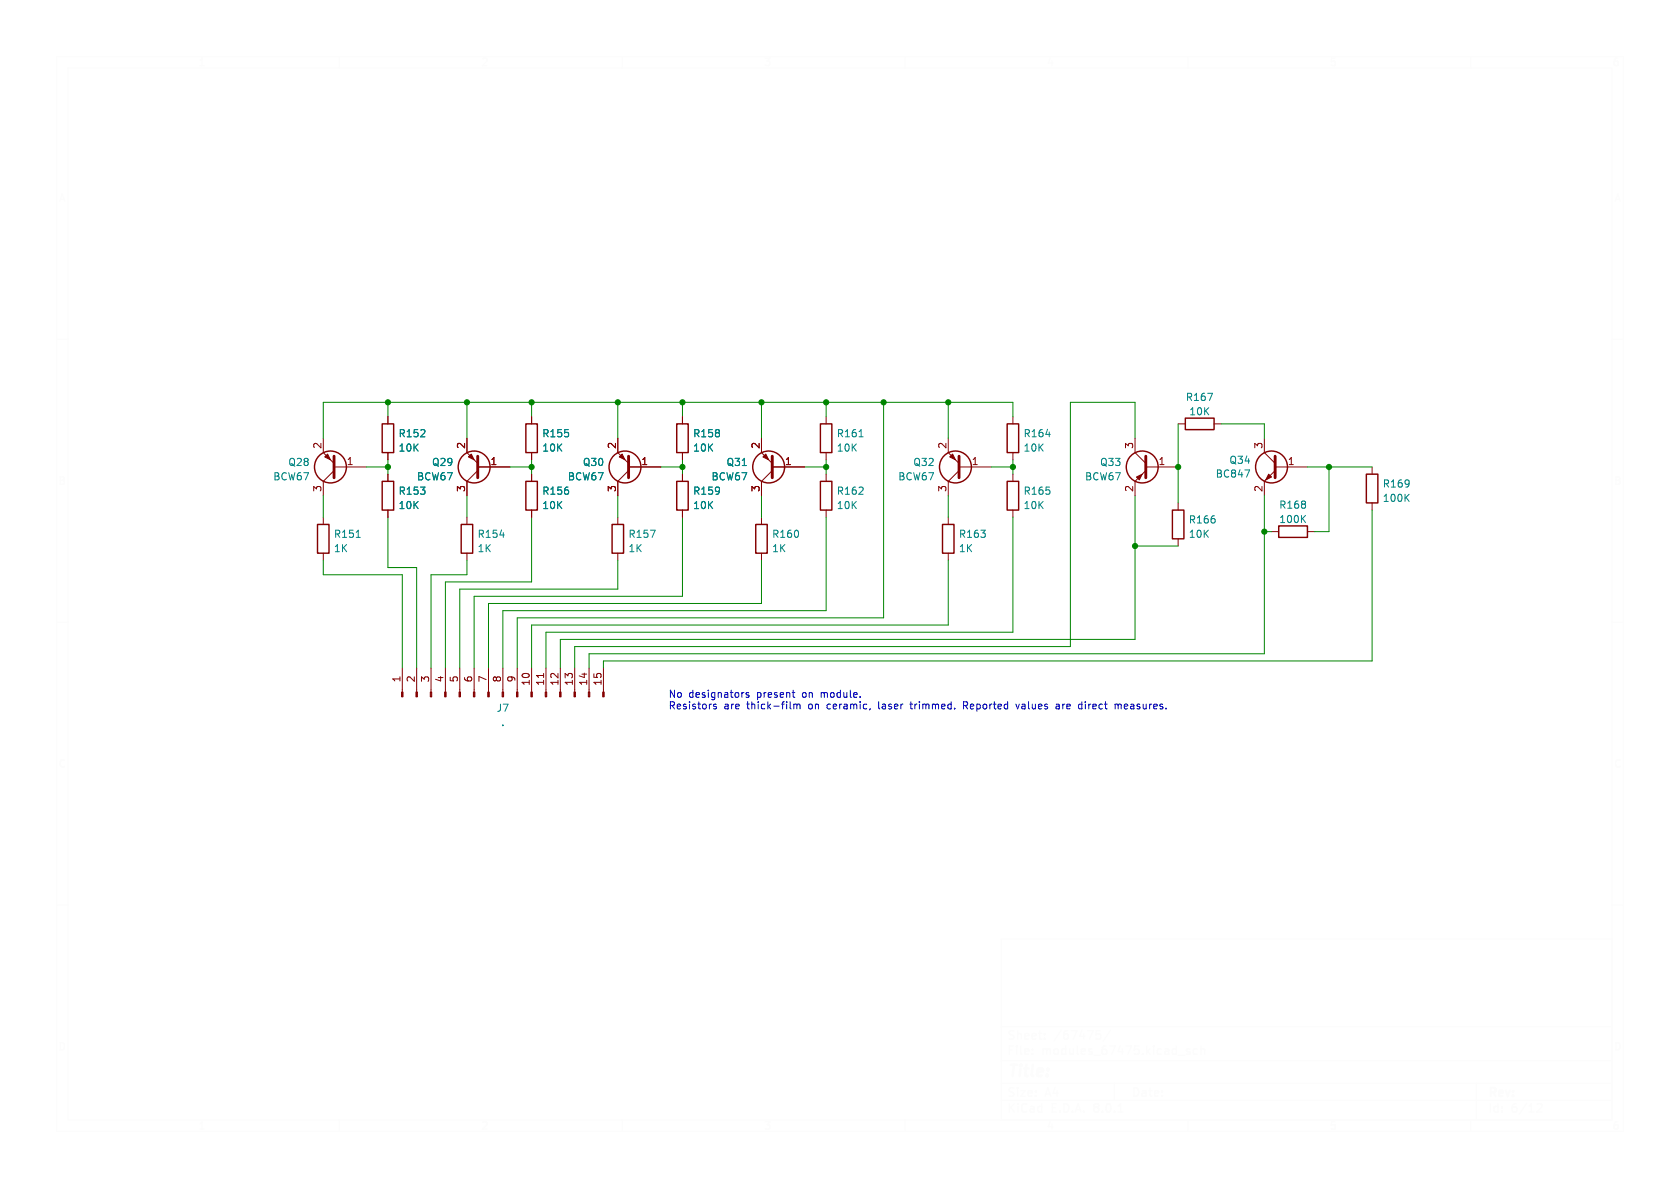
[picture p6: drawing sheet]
(kicad_sch
 (version 20231120)
 (generator "eeschema")
 (generator_version "8.0")
 (paper "A4")
 (lib_symbols
  (symbol "Connector:Conn_01x15_Male"
   (pin_names
    (offset 1.016) hide) (exclude_from_sim no) (in_bom yes) (on_board yes)
   (property "Reference" "J" (at 0 20.32 0) (effects (font (size 1.27 1.27))))
   (property "Value" "Conn_01x15_Male" (at 0 -20.32 0) (effects (font (size 1.27 1.27))))
   (property "Footprint" "" (at 0 0 0) (effects (font (size 1.27 1.27)) (hide yes)))
   (property "Datasheet" "~" (at 0 0 0) (effects (font (size 1.27 1.27)) (hide yes)))
   (property "Description" "Generic connector, single row, 01x15, script generated (kicad-library-utils/schlib/autogen/connector/)" (at 0 0 0) (effects (font (size 1.27 1.27)) (hide yes)))
   (symbol "Conn_01x15_Male_1_1"
    (polyline (pts (xy 1.27 -17.78) (xy 0.8636 -17.78)) (stroke (width 0.1524) (type default)) (fill (type none)))
    (polyline (pts (xy 1.27 -15.24) (xy 0.8636 -15.24)) (stroke (width 0.1524) (type default)) (fill (type none)))
    (polyline (pts (xy 1.27 -12.7) (xy 0.8636 -12.7)) (stroke (width 0.1524) (type default)) (fill (type none)))
    (polyline (pts (xy 1.27 -10.16) (xy 0.8636 -10.16)) (stroke (width 0.1524) (type default)) (fill (type none)))
    (polyline (pts (xy 1.27 -7.62) (xy 0.8636 -7.62)) (stroke (width 0.1524) (type default)) (fill (type none)))
    (polyline (pts (xy 1.27 -5.08) (xy 0.8636 -5.08)) (stroke (width 0.1524) (type default)) (fill (type none)))
    (polyline (pts (xy 1.27 -2.54) (xy 0.8636 -2.54)) (stroke (width 0.1524) (type default)) (fill (type none)))
    (polyline (pts (xy 1.27 0) (xy 0.8636 0)) (stroke (width 0.1524) (type default)) (fill (type none)))
    (polyline (pts (xy 1.27 2.54) (xy 0.8636 2.54)) (stroke (width 0.1524) (type default)) (fill (type none)))
    (polyline (pts (xy 1.27 5.08) (xy 0.8636 5.08)) (stroke (width 0.1524) (type default)) (fill (type none)))
    (polyline (pts (xy 1.27 7.62) (xy 0.8636 7.62)) (stroke (width 0.1524) (type default)) (fill (type none)))
    (polyline (pts (xy 1.27 10.16) (xy 0.8636 10.16)) (stroke (width 0.1524) (type default)) (fill (type none)))
    (polyline (pts (xy 1.27 12.7) (xy 0.8636 12.7)) (stroke (width 0.1524) (type default)) (fill (type none)))
    (polyline (pts (xy 1.27 15.24) (xy 0.8636 15.24)) (stroke (width 0.1524) (type default)) (fill (type none)))
    (polyline (pts (xy 1.27 17.78) (xy 0.8636 17.78)) (stroke (width 0.1524) (type default)) (fill (type none)))
    (rectangle (start 0.8636 -17.653) (end 0 -17.907) (stroke (width 0.1524) (type default)) (fill (type outline)))
    (rectangle (start 0.8636 -15.113) (end 0 -15.367) (stroke (width 0.1524) (type default)) (fill (type outline)))
    (rectangle (start 0.8636 -12.573) (end 0 -12.827) (stroke (width 0.1524) (type default)) (fill (type outline)))
    (rectangle (start 0.8636 -10.033) (end 0 -10.287) (stroke (width 0.1524) (type default)) (fill (type outline)))
    (rectangle (start 0.8636 -7.493) (end 0 -7.747) (stroke (width 0.1524) (type default)) (fill (type outline)))
    (rectangle (start 0.8636 -4.953) (end 0 -5.207) (stroke (width 0.1524) (type default)) (fill (type outline)))
    (rectangle (start 0.8636 -2.413) (end 0 -2.667) (stroke (width 0.1524) (type default)) (fill (type outline)))
    (rectangle (start 0.8636 0.127) (end 0 -0.127) (stroke (width 0.1524) (type default)) (fill (type outline)))
    (rectangle (start 0.8636 2.667) (end 0 2.413) (stroke (width 0.1524) (type default)) (fill (type outline)))
    (rectangle (start 0.8636 5.207) (end 0 4.953) (stroke (width 0.1524) (type default)) (fill (type outline)))
    (rectangle (start 0.8636 7.747) (end 0 7.493) (stroke (width 0.1524) (type default)) (fill (type outline)))
    (rectangle (start 0.8636 10.287) (end 0 10.033) (stroke (width 0.1524) (type default)) (fill (type outline)))
    (rectangle (start 0.8636 12.827) (end 0 12.573) (stroke (width 0.1524) (type default)) (fill (type outline)))
    (rectangle (start 0.8636 15.367) (end 0 15.113) (stroke (width 0.1524) (type default)) (fill (type outline)))
    (rectangle (start 0.8636 17.907) (end 0 17.653) (stroke (width 0.1524) (type default)) (fill (type outline)))
    (pin passive line (at 5.08 17.78 180) (length 3.81) (name "Pin_1" (effects (font (size 1.27 1.27)))) (number "1" (effects (font (size 1.27 1.27)))))
    (pin passive line (at 5.08 -5.08 180) (length 3.81) (name "Pin_10" (effects (font (size 1.27 1.27)))) (number "10" (effects (font (size 1.27 1.27)))))
    (pin passive line (at 5.08 -7.62 180) (length 3.81) (name "Pin_11" (effects (font (size 1.27 1.27)))) (number "11" (effects (font (size 1.27 1.27)))))
    (pin passive line (at 5.08 -10.16 180) (length 3.81) (name "Pin_12" (effects (font (size 1.27 1.27)))) (number "12" (effects (font (size 1.27 1.27)))))
    (pin passive line (at 5.08 -12.7 180) (length 3.81) (name "Pin_13" (effects (font (size 1.27 1.27)))) (number "13" (effects (font (size 1.27 1.27)))))
    (pin passive line (at 5.08 -15.24 180) (length 3.81) (name "Pin_14" (effects (font (size 1.27 1.27)))) (number "14" (effects (font (size 1.27 1.27)))))
    (pin passive line (at 5.08 -17.78 180) (length 3.81) (name "Pin_15" (effects (font (size 1.27 1.27)))) (number "15" (effects (font (size 1.27 1.27)))))
    (pin passive line (at 5.08 15.24 180) (length 3.81) (name "Pin_2" (effects (font (size 1.27 1.27)))) (number "2" (effects (font (size 1.27 1.27)))))
    (pin passive line (at 5.08 12.7 180) (length 3.81) (name "Pin_3" (effects (font (size 1.27 1.27)))) (number "3" (effects (font (size 1.27 1.27)))))
    (pin passive line (at 5.08 10.16 180) (length 3.81) (name "Pin_4" (effects (font (size 1.27 1.27)))) (number "4" (effects (font (size 1.27 1.27)))))
    (pin passive line (at 5.08 7.62 180) (length 3.81) (name "Pin_5" (effects (font (size 1.27 1.27)))) (number "5" (effects (font (size 1.27 1.27)))))
    (pin passive line (at 5.08 5.08 180) (length 3.81) (name "Pin_6" (effects (font (size 1.27 1.27)))) (number "6" (effects (font (size 1.27 1.27)))))
    (pin passive line (at 5.08 2.54 180) (length 3.81) (name "Pin_7" (effects (font (size 1.27 1.27)))) (number "7" (effects (font (size 1.27 1.27)))))
    (pin passive line (at 5.08 0 180) (length 3.81) (name "Pin_8" (effects (font (size 1.27 1.27)))) (number "8" (effects (font (size 1.27 1.27)))))
    (pin passive line (at 5.08 -2.54 180) (length 3.81) (name "Pin_9" (effects (font (size 1.27 1.27)))) (number "9" (effects (font (size 1.27 1.27)))))))
  (symbol "Device:R"
   (pin_numbers hide)
   (pin_names
    (offset 0)) (exclude_from_sim no) (in_bom yes) (on_board yes)
   (property "Reference" "R" (at 2.032 0 90) (effects (font (size 1.27 1.27))))
   (property "Value" "R" (at 0 0 90) (effects (font (size 1.27 1.27))))
   (property "Footprint" "" (at -1.778 0 90) (effects (font (size 1.27 1.27)) (hide yes)))
   (property "Datasheet" "~" (at 0 0 0) (effects (font (size 1.27 1.27)) (hide yes)))
   (property "Description" "Resistor" (at 0 0 0) (effects (font (size 1.27 1.27)) (hide yes)))
   (symbol "R_0_1"
    (rectangle (start -1.016 -2.54) (end 1.016 2.54) (stroke (width 0.254) (type default)) (fill (type none))))
   (symbol "R_1_1"
    (pin passive line (at 0 3.81 270) (length 1.27) (name "~" (effects (font (size 1.27 1.27)))) (number "1" (effects (font (size 1.27 1.27)))))
    (pin passive line (at 0 -3.81 90) (length 1.27) (name "~" (effects (font (size 1.27 1.27)))) (number "2" (effects (font (size 1.27 1.27)))))))
  (symbol "Transistor_BJT:BC847"
   (pin_names
    (offset 0) hide) (exclude_from_sim no) (in_bom yes) (on_board yes)
   (property "Reference" "Q" (at 5.08 1.905 0) (effects (font (size 1.27 1.27)) (justify left)))
   (property "Value" "BC847" (at 5.08 0 0) (effects (font (size 1.27 1.27)) (justify left)))
   (property "Footprint" "Package_TO_SOT_SMD:SOT-23" (at 5.08 -1.905 0) (effects (font (size 1.27 1.27)
    (italic yes)) (justify left) (hide yes)))
   (property "Datasheet" "http://www.infineon.com/dgdl/Infineon-BC847SERIES_BC848SERIES_BC849SERIES_BC850SERIES-DS-v01_01-en.pdf?fileId=db3a304314dca389011541d4630a1657" (at 0 0 0) (effects (font (size 1.27 1.27)) (justify left) (hide yes)))
   (property "Description" "0.1A Ic, 45V Vce, NPN Transistor, SOT-23" (at 0 0 0) (effects (font (size 1.27 1.27)) (hide yes)))
   (symbol "BC847_0_1"
    (polyline (pts (xy 0.635 0.635) (xy 2.54 2.54)) (stroke (width 0) (type default)) (fill (type none)))
    (polyline (pts (xy 0.635 -0.635) (xy 2.54 -2.54) (xy 2.54 -2.54)) (stroke (width 0) (type default)) (fill (type none)))
    (polyline (pts (xy 0.635 1.905) (xy 0.635 -1.905) (xy 0.635 -1.905)) (stroke (width 0.508) (type default)) (fill (type none)))
    (polyline (pts (xy 1.27 -1.778) (xy 1.778 -1.27) (xy 2.286 -2.286) (xy 1.27 -1.778) (xy 1.27 -1.778)) (stroke (width 0) (type default)) (fill (type outline)))
    (circle (center 1.27 0) (radius 2.8194) (stroke (width 0.254) (type default)) (fill (type none))))
   (symbol "BC847_1_1"
    (pin input line (at -5.08 0 0) (length 5.715) (name "B" (effects (font (size 1.27 1.27)))) (number "1" (effects (font (size 1.27 1.27)))))
    (pin passive line (at 2.54 -5.08 90) (length 2.54) (name "E" (effects (font (size 1.27 1.27)))) (number "2" (effects (font (size 1.27 1.27)))))
    (pin passive line (at 2.54 5.08 270) (length 2.54) (name "C" (effects (font (size 1.27 1.27)))) (number "3" (effects (font (size 1.27 1.27)))))))
  (symbol "Transistor_BJT:BC857"
   (pin_names
    (offset 0) hide) (exclude_from_sim no) (in_bom yes) (on_board yes)
   (property "Reference" "Q" (at 5.08 1.905 0) (effects (font (size 1.27 1.27)) (justify left)))
   (property "Value" "BC857" (at 5.08 0 0) (effects (font (size 1.27 1.27)) (justify left)))
   (property "Footprint" "Package_TO_SOT_SMD:SOT-23" (at 5.08 -1.905 0) (effects (font (size 1.27 1.27)
    (italic yes)) (justify left) (hide yes)))
   (property "Datasheet" "https://www.onsemi.com/pub/Collateral/BC860-D.pdf" (at 0 0 0) (effects (font (size 1.27 1.27)) (justify left) (hide yes)))
   (property "Description" "0.1A Ic, 45V Vce, PNP Transistor, SOT-23" (at 0 0 0) (effects (font (size 1.27 1.27)) (hide yes)))
   (symbol "BC857_0_1"
    (polyline (pts (xy 0.635 0.635) (xy 2.54 2.54)) (stroke (width 0) (type default)) (fill (type none)))
    (polyline (pts (xy 0.635 -0.635) (xy 2.54 -2.54) (xy 2.54 -2.54)) (stroke (width 0) (type default)) (fill (type none)))
    (polyline (pts (xy 0.635 1.905) (xy 0.635 -1.905) (xy 0.635 -1.905)) (stroke (width 0.508) (type default)) (fill (type none)))
    (polyline (pts (xy 2.286 -1.778) (xy 1.778 -2.286) (xy 1.27 -1.27) (xy 2.286 -1.778) (xy 2.286 -1.778)) (stroke (width 0) (type default)) (fill (type outline)))
    (circle (center 1.27 0) (radius 2.8194) (stroke (width 0.254) (type default)) (fill (type none))))
   (symbol "BC857_1_1"
    (pin input line (at -5.08 0 0) (length 5.715) (name "B" (effects (font (size 1.27 1.27)))) (number "1" (effects (font (size 1.27 1.27)))))
    (pin passive line (at 2.54 -5.08 90) (length 2.54) (name "E" (effects (font (size 1.27 1.27)))) (number "2" (effects (font (size 1.27 1.27)))))
    (pin passive line (at 2.54 5.08 270) (length 2.54) (name "C" (effects (font (size 1.27 1.27)))) (number "3" (effects (font (size 1.27 1.27))))))))
 (junction
  (at 167.64 71.12)
  (diameter 0)
  (color 0 0 0 0))
 (junction
  (at 93.98 71.12)
  (diameter 0)
  (color 0 0 0 0))
 (junction
  (at 200.66 96.52)
  (diameter 0)
  (color 0 0 0 0))
 (junction
  (at 146.05 82.55)
  (diameter 0)
  (color 0 0 0 0))
 (junction
  (at 146.05 71.12)
  (diameter 0)
  (color 0 0 0 0))
 (junction
  (at 68.58 82.55)
  (diameter 0)
  (color 0 0 0 0))
 (junction
  (at 156.21 71.12)
  (diameter 0)
  (color 0 0 0 0))
 (junction
  (at 109.22 71.12)
  (diameter 0)
  (color 0 0 0 0))
 (junction
  (at 234.95 82.55)
  (diameter 0)
  (color 0 0 0 0))
 (junction
  (at 208.28 82.55)
  (diameter 0)
  (color 0 0 0 0))
 (junction
  (at 82.55 71.12)
  (diameter 0)
  (color 0 0 0 0))
 (junction
  (at 179.07 82.55)
  (diameter 0)
  (color 0 0 0 0))
 (junction
  (at 68.58 71.12)
  (diameter 0)
  (color 0 0 0 0))
 (junction
  (at 93.98 82.55)
  (diameter 0)
  (color 0 0 0 0))
 (junction
  (at 120.65 82.55)
  (diameter 0)
  (color 0 0 0 0))
 (junction
  (at 120.65 71.12)
  (diameter 0)
  (color 0 0 0 0))
 (junction
  (at 223.52 93.98)
  (diameter 0)
  (color 0 0 0 0))
 (junction
  (at 134.62 71.12)
  (diameter 0)
  (color 0 0 0 0))
 (wire
  (pts (xy 242.57 116.84) (xy 106.68 116.84))
  (stroke (width 0) (type default)))
 (wire
  (pts (xy 93.98 110.49) (xy 167.64 110.49))
  (stroke (width 0) (type default)))
 (wire
  (pts (xy 134.62 71.12) (xy 134.62 77.47))
  (stroke (width 0) (type default)))
 (wire
  (pts (xy 93.98 91.44) (xy 93.98 102.87))
  (stroke (width 0) (type default)))
 (wire
  (pts (xy 223.52 74.93) (xy 223.52 77.47))
  (stroke (width 0) (type default)))
 (wire
  (pts (xy 242.57 90.17) (xy 242.57 116.84))
  (stroke (width 0) (type default)))
 (wire
  (pts (xy 82.55 101.6) (xy 76.2 101.6))
  (stroke (width 0) (type default)))
 (wire
  (pts (xy 93.98 82.55) (xy 93.98 83.82))
  (stroke (width 0) (type default)))
 (wire
  (pts (xy 142.24 82.55) (xy 146.05 82.55))
  (stroke (width 0) (type default)))
 (wire
  (pts (xy 179.07 73.66) (xy 179.07 71.12))
  (stroke (width 0) (type default)))
 (wire
  (pts (xy 116.84 82.55) (xy 120.65 82.55))
  (stroke (width 0) (type default)))
 (wire
  (pts (xy 68.58 81.28) (xy 68.58 82.55))
  (stroke (width 0) (type default)))
 (wire
  (pts (xy 93.98 73.66) (xy 93.98 71.12))
  (stroke (width 0) (type default)))
 (wire
  (pts (xy 120.65 71.12) (xy 134.62 71.12))
  (stroke (width 0) (type default)))
 (wire
  (pts (xy 83.82 105.41) (xy 83.82 118.11))
  (stroke (width 0) (type default)))
 (wire
  (pts (xy 88.9 107.95) (xy 88.9 118.11))
  (stroke (width 0) (type default)))
 (wire
  (pts (xy 146.05 71.12) (xy 134.62 71.12))
  (stroke (width 0) (type default)))
 (wire
  (pts (xy 101.6 114.3) (xy 101.6 118.11))
  (stroke (width 0) (type default)))
 (wire
  (pts (xy 109.22 87.63) (xy 109.22 91.44))
  (stroke (width 0) (type default)))
 (wire
  (pts (xy 120.65 73.66) (xy 120.65 71.12))
  (stroke (width 0) (type default)))
 (wire
  (pts (xy 82.55 87.63) (xy 82.55 91.44))
  (stroke (width 0) (type default)))
 (wire
  (pts (xy 179.07 82.55) (xy 179.07 83.82))
  (stroke (width 0) (type default)))
 (wire
  (pts (xy 134.62 87.63) (xy 134.62 91.44))
  (stroke (width 0) (type default)))
 (wire
  (pts (xy 167.64 110.49) (xy 167.64 99.06))
  (stroke (width 0) (type default)))
 (wire
  (pts (xy 208.28 74.93) (xy 208.28 82.55))
  (stroke (width 0) (type default)))
 (wire
  (pts (xy 231.14 82.55) (xy 234.95 82.55))
  (stroke (width 0) (type default)))
 (wire
  (pts (xy 208.28 96.52) (xy 200.66 96.52))
  (stroke (width 0) (type default)))
 (wire
  (pts (xy 120.65 82.55) (xy 120.65 83.82))
  (stroke (width 0) (type default)))
 (wire
  (pts (xy 68.58 82.55) (xy 68.58 83.82))
  (stroke (width 0) (type default)))
 (wire
  (pts (xy 146.05 82.55) (xy 146.05 83.82))
  (stroke (width 0) (type default)))
 (wire
  (pts (xy 86.36 106.68) (xy 86.36 118.11))
  (stroke (width 0) (type default)))
 (wire
  (pts (xy 179.07 71.12) (xy 167.64 71.12))
  (stroke (width 0) (type default)))
 (wire
  (pts (xy 57.15 71.12) (xy 57.15 77.47))
  (stroke (width 0) (type default)))
 (wire
  (pts (xy 189.23 114.3) (xy 101.6 114.3))
  (stroke (width 0) (type default)))
 (wire
  (pts (xy 224.79 93.98) (xy 223.52 93.98))
  (stroke (width 0) (type default)))
 (wire
  (pts (xy 93.98 118.11) (xy 93.98 110.49))
  (stroke (width 0) (type default)))
 (wire
  (pts (xy 68.58 91.44) (xy 68.58 100.33))
  (stroke (width 0) (type default)))
 (wire
  (pts (xy 156.21 109.22) (xy 91.44 109.22))
  (stroke (width 0) (type default)))
 (wire
  (pts (xy 234.95 82.55) (xy 242.57 82.55))
  (stroke (width 0) (type default)))
 (wire
  (pts (xy 82.55 71.12) (xy 82.55 77.47))
  (stroke (width 0) (type default)))
 (wire
  (pts (xy 146.05 91.44) (xy 146.05 107.95))
  (stroke (width 0) (type default)))
 (wire
  (pts (xy 200.66 71.12) (xy 189.23 71.12))
  (stroke (width 0) (type default)))
 (wire
  (pts (xy 57.15 87.63) (xy 57.15 91.44))
  (stroke (width 0) (type default)))
 (wire
  (pts (xy 179.07 81.28) (xy 179.07 82.55))
  (stroke (width 0) (type default)))
 (wire
  (pts (xy 175.26 82.55) (xy 179.07 82.55))
  (stroke (width 0) (type default)))
 (wire
  (pts (xy 200.66 96.52) (xy 200.66 113.03))
  (stroke (width 0) (type default)))
 (wire
  (pts (xy 167.64 87.63) (xy 167.64 91.44))
  (stroke (width 0) (type default)))
 (wire
  (pts (xy 109.22 99.06) (xy 109.22 104.14))
  (stroke (width 0) (type default)))
 (wire
  (pts (xy 215.9 74.93) (xy 223.52 74.93))
  (stroke (width 0) (type default)))
 (wire
  (pts (xy 68.58 71.12) (xy 57.15 71.12))
  (stroke (width 0) (type default)))
 (wire
  (pts (xy 93.98 71.12) (xy 109.22 71.12))
  (stroke (width 0) (type default)))
 (wire
  (pts (xy 200.66 77.47) (xy 200.66 71.12))
  (stroke (width 0) (type default)))
 (wire
  (pts (xy 200.66 87.63) (xy 200.66 96.52))
  (stroke (width 0) (type default)))
 (wire
  (pts (xy 99.06 113.03) (xy 99.06 118.11))
  (stroke (width 0) (type default)))
 (wire
  (pts (xy 208.28 82.55) (xy 208.28 88.9))
  (stroke (width 0) (type default)))
 (wire
  (pts (xy 93.98 71.12) (xy 82.55 71.12))
  (stroke (width 0) (type default)))
 (wire
  (pts (xy 109.22 71.12) (xy 109.22 77.47))
  (stroke (width 0) (type default)))
 (wire
  (pts (xy 109.22 104.14) (xy 81.28 104.14))
  (stroke (width 0) (type default)))
 (wire
  (pts (xy 120.65 91.44) (xy 120.65 105.41))
  (stroke (width 0) (type default)))
 (wire
  (pts (xy 76.2 101.6) (xy 76.2 118.11))
  (stroke (width 0) (type default)))
 (wire
  (pts (xy 99.06 113.03) (xy 200.66 113.03))
  (stroke (width 0) (type default)))
 (wire
  (pts (xy 120.65 105.41) (xy 83.82 105.41))
  (stroke (width 0) (type default)))
 (wire
  (pts (xy 106.68 116.84) (xy 106.68 118.11))
  (stroke (width 0) (type default)))
 (wire
  (pts (xy 134.62 106.68) (xy 86.36 106.68))
  (stroke (width 0) (type default)))
 (wire
  (pts (xy 57.15 101.6) (xy 71.12 101.6))
  (stroke (width 0) (type default)))
 (wire
  (pts (xy 146.05 73.66) (xy 146.05 71.12))
  (stroke (width 0) (type default)))
 (wire
  (pts (xy 156.21 71.12) (xy 167.64 71.12))
  (stroke (width 0) (type default)))
 (wire
  (pts (xy 90.17 82.55) (xy 93.98 82.55))
  (stroke (width 0) (type default)))
 (wire
  (pts (xy 179.07 91.44) (xy 179.07 111.76))
  (stroke (width 0) (type default)))
 (wire
  (pts (xy 81.28 104.14) (xy 81.28 118.11))
  (stroke (width 0) (type default)))
 (wire
  (pts (xy 68.58 73.66) (xy 68.58 71.12))
  (stroke (width 0) (type default)))
 (wire
  (pts (xy 104.14 115.57) (xy 104.14 118.11))
  (stroke (width 0) (type default)))
 (wire
  (pts (xy 146.05 81.28) (xy 146.05 82.55))
  (stroke (width 0) (type default)))
 (wire
  (pts (xy 71.12 101.6) (xy 71.12 118.11))
  (stroke (width 0) (type default)))
 (wire
  (pts (xy 68.58 71.12) (xy 82.55 71.12))
  (stroke (width 0) (type default)))
 (wire
  (pts (xy 57.15 99.06) (xy 57.15 101.6))
  (stroke (width 0) (type default)))
 (wire
  (pts (xy 120.65 81.28) (xy 120.65 82.55))
  (stroke (width 0) (type default)))
 (wire
  (pts (xy 96.52 111.76) (xy 96.52 118.11))
  (stroke (width 0) (type default)))
 (wire
  (pts (xy 179.07 111.76) (xy 96.52 111.76))
  (stroke (width 0) (type default)))
 (wire
  (pts (xy 167.64 71.12) (xy 167.64 77.47))
  (stroke (width 0) (type default)))
 (wire
  (pts (xy 120.65 71.12) (xy 109.22 71.12))
  (stroke (width 0) (type default)))
 (wire
  (pts (xy 189.23 71.12) (xy 189.23 114.3))
  (stroke (width 0) (type default)))
 (wire
  (pts (xy 73.66 100.33) (xy 73.66 118.11))
  (stroke (width 0) (type default)))
 (wire
  (pts (xy 156.21 71.12) (xy 156.21 109.22))
  (stroke (width 0) (type default)))
 (wire
  (pts (xy 93.98 81.28) (xy 93.98 82.55))
  (stroke (width 0) (type default)))
 (wire
  (pts (xy 68.58 100.33) (xy 73.66 100.33))
  (stroke (width 0) (type default)))
 (wire
  (pts (xy 234.95 82.55) (xy 234.95 93.98))
  (stroke (width 0) (type default)))
 (wire
  (pts (xy 146.05 71.12) (xy 156.21 71.12))
  (stroke (width 0) (type default)))
 (wire
  (pts (xy 78.74 102.87) (xy 78.74 118.11))
  (stroke (width 0) (type default)))
 (wire
  (pts (xy 146.05 107.95) (xy 88.9 107.95))
  (stroke (width 0) (type default)))
 (wire
  (pts (xy 223.52 87.63) (xy 223.52 93.98))
  (stroke (width 0) (type default)))
 (wire
  (pts (xy 64.77 82.55) (xy 68.58 82.55))
  (stroke (width 0) (type default)))
 (wire
  (pts (xy 223.52 115.57) (xy 104.14 115.57))
  (stroke (width 0) (type default)))
 (wire
  (pts (xy 93.98 102.87) (xy 78.74 102.87))
  (stroke (width 0) (type default)))
 (wire
  (pts (xy 134.62 99.06) (xy 134.62 106.68))
  (stroke (width 0) (type default)))
 (wire
  (pts (xy 82.55 99.06) (xy 82.55 101.6))
  (stroke (width 0) (type default)))
 (wire
  (pts (xy 234.95 93.98) (xy 232.41 93.98))
  (stroke (width 0) (type default)))
 (wire
  (pts (xy 223.52 93.98) (xy 223.52 115.57))
  (stroke (width 0) (type default)))
 (wire
  (pts (xy 91.44 109.22) (xy 91.44 118.11))
  (stroke (width 0) (type default)))
 (text "No designators present on module.\nResistors are thick-film on ceramic, laser trimmed. Reported values are direct measures."
  (exclude_from_sim no)
  (at 118.11 125.73 0)
  (effects (font (size 1.27 1.27)) (justify left bottom)))
 (symbol
  (lib_id "Device:R")
  (at 146.05 77.47 0)
  (unit 1)
  (exclude_from_sim no)
  (in_bom yes)
  (on_board yes)
  (dnp no)
  (fields_autoplaced yes)
  (property "Reference" "R161" (at 147.828 76.6353 0) (effects (font (size 1.27 1.27)) (justify left)))
  (property "Value" "10K" (at 147.828 79.1722 0) (effects (font (size 1.27 1.27)) (justify left)))
  (property "Footprint" "" (at 144.272 77.47 90) (effects (font (size 1.27 1.27)) (hide yes)))
  (property "Datasheet" "~" (at 146.05 77.47 0) (effects (font (size 1.27 1.27)) (hide yes)))
  (property "Description" "" (at 146.05 77.47 0) (effects (font (size 1.27 1.27)) (hide yes)))
  (pin "1")
  (pin "2"))
 (symbol
  (lib_id "Device:R")
  (at 120.65 77.47 0)
  (unit 1)
  (exclude_from_sim no)
  (in_bom yes)
  (on_board yes)
  (dnp no)
  (fields_autoplaced yes)
  (property "Reference" "R158" (at 122.428 76.6353 0) (effects (font (size 1.27 1.27)) (justify left)))
  (property "Value" "10K" (at 122.428 79.1722 0) (effects (font (size 1.27 1.27)) (justify left)))
  (property "Footprint" "" (at 118.872 77.47 90) (effects (font (size 1.27 1.27)) (hide yes)))
  (property "Datasheet" "~" (at 120.65 77.47 0) (effects (font (size 1.27 1.27)) (hide yes)))
  (property "Description" "" (at 120.65 77.47 0) (effects (font (size 1.27 1.27)) (hide yes)))
  (pin "1")
  (pin "2"))
 (symbol
  (lib_id "Transistor_BJT:BC857")
  (at 111.76 82.55 180)
  (unit 1)
  (exclude_from_sim no)
  (in_bom yes)
  (on_board yes)
  (dnp no)
  (fields_autoplaced yes)
  (property "Reference" "Q30" (at 106.9087 81.7153 0) (effects (font (size 1.27 1.27)) (justify left)))
  (property "Value" "BCW67" (at 106.9087 84.2522 0) (effects (font (size 1.27 1.27)) (justify left)))
  (property "Footprint" "Package_TO_SOT_SMD:SOT-23" (at 106.68 80.645 0) (effects (font (size 1.27 1.27)
    (italic yes)) (justify left) (hide yes)))
  (property "Datasheet" "https://www.onsemi.com/pub/Collateral/BC860-D.pdf" (at 111.76 82.55 0) (effects (font (size 1.27 1.27)) (justify left) (hide yes)))
  (property "Description" "" (at 111.76 82.55 0) (effects (font (size 1.27 1.27)) (hide yes)))
  (pin "1")
  (pin "2")
  (pin "3"))
 (symbol
  (lib_id "Device:R")
  (at 179.07 87.63 0)
  (unit 1)
  (exclude_from_sim no)
  (in_bom yes)
  (on_board yes)
  (dnp no)
  (fields_autoplaced yes)
  (property "Reference" "R165" (at 180.848 86.7953 0) (effects (font (size 1.27 1.27)) (justify left)))
  (property "Value" "10K" (at 180.848 89.3322 0) (effects (font (size 1.27 1.27)) (justify left)))
  (property "Footprint" "" (at 177.292 87.63 90) (effects (font (size 1.27 1.27)) (hide yes)))
  (property "Datasheet" "~" (at 179.07 87.63 0) (effects (font (size 1.27 1.27)) (hide yes)))
  (property "Description" "" (at 179.07 87.63 0) (effects (font (size 1.27 1.27)) (hide yes)))
  (pin "1")
  (pin "2"))
 (symbol
  (lib_id "Device:R")
  (at 179.07 77.47 0)
  (unit 1)
  (exclude_from_sim no)
  (in_bom yes)
  (on_board yes)
  (dnp no)
  (fields_autoplaced yes)
  (property "Reference" "R164" (at 180.848 76.6353 0) (effects (font (size 1.27 1.27)) (justify left)))
  (property "Value" "10K" (at 180.848 79.1722 0) (effects (font (size 1.27 1.27)) (justify left)))
  (property "Footprint" "" (at 177.292 77.47 90) (effects (font (size 1.27 1.27)) (hide yes)))
  (property "Datasheet" "~" (at 179.07 77.47 0) (effects (font (size 1.27 1.27)) (hide yes)))
  (property "Description" "" (at 179.07 77.47 0) (effects (font (size 1.27 1.27)) (hide yes)))
  (pin "1")
  (pin "2"))
 (symbol
  (lib_id "Device:R")
  (at 109.22 95.25 0)
  (unit 1)
  (exclude_from_sim no)
  (in_bom yes)
  (on_board yes)
  (dnp no)
  (fields_autoplaced yes)
  (property "Reference" "R157" (at 110.998 94.4153 0) (effects (font (size 1.27 1.27)) (justify left)))
  (property "Value" "1K" (at 110.998 96.9522 0) (effects (font (size 1.27 1.27)) (justify left)))
  (property "Footprint" "" (at 107.442 95.25 90) (effects (font (size 1.27 1.27)) (hide yes)))
  (property "Datasheet" "~" (at 109.22 95.25 0) (effects (font (size 1.27 1.27)) (hide yes)))
  (property "Description" "" (at 109.22 95.25 0) (effects (font (size 1.27 1.27)) (hide yes)))
  (pin "1")
  (pin "2"))
 (symbol
  (lib_id "Device:R")
  (at 93.98 77.47 0)
  (unit 1)
  (exclude_from_sim no)
  (in_bom yes)
  (on_board yes)
  (dnp no)
  (fields_autoplaced yes)
  (property "Reference" "R155" (at 95.758 76.6353 0) (effects (font (size 1.27 1.27)) (justify left)))
  (property "Value" "10K" (at 95.758 79.1722 0) (effects (font (size 1.27 1.27)) (justify left)))
  (property "Footprint" "" (at 92.202 77.47 90) (effects (font (size 1.27 1.27)) (hide yes)))
  (property "Datasheet" "~" (at 93.98 77.47 0) (effects (font (size 1.27 1.27)) (hide yes)))
  (property "Description" "" (at 93.98 77.47 0) (effects (font (size 1.27 1.27)) (hide yes)))
  (pin "1")
  (pin "2"))
 (symbol
  (lib_id "Device:R")
  (at 68.58 87.63 0)
  (unit 1)
  (exclude_from_sim no)
  (in_bom yes)
  (on_board yes)
  (dnp no)
  (fields_autoplaced yes)
  (property "Reference" "R153" (at 70.358 86.7953 0) (effects (font (size 1.27 1.27)) (justify left)))
  (property "Value" "10K" (at 70.358 89.3322 0) (effects (font (size 1.27 1.27)) (justify left)))
  (property "Footprint" "" (at 66.802 87.63 90) (effects (font (size 1.27 1.27)) (hide yes)))
  (property "Datasheet" "~" (at 68.58 87.63 0) (effects (font (size 1.27 1.27)) (hide yes)))
  (property "Description" "" (at 68.58 87.63 0) (effects (font (size 1.27 1.27)) (hide yes)))
  (pin "1")
  (pin "2"))
 (symbol
  (lib_id "Device:R")
  (at 93.98 87.63 0)
  (unit 1)
  (exclude_from_sim no)
  (in_bom yes)
  (on_board yes)
  (dnp no)
  (fields_autoplaced yes)
  (property "Reference" "R156" (at 95.758 86.7953 0) (effects (font (size 1.27 1.27)) (justify left)))
  (property "Value" "10K" (at 95.758 89.3322 0) (effects (font (size 1.27 1.27)) (justify left)))
  (property "Footprint" "" (at 92.202 87.63 90) (effects (font (size 1.27 1.27)) (hide yes)))
  (property "Datasheet" "~" (at 93.98 87.63 0) (effects (font (size 1.27 1.27)) (hide yes)))
  (property "Description" "" (at 93.98 87.63 0) (effects (font (size 1.27 1.27)) (hide yes)))
  (pin "1")
  (pin "2"))
 (symbol
  (lib_id "Device:R")
  (at 82.55 95.25 0)
  (unit 1)
  (exclude_from_sim no)
  (in_bom yes)
  (on_board yes)
  (dnp no)
  (fields_autoplaced yes)
  (property "Reference" "R154" (at 84.328 94.4153 0) (effects (font (size 1.27 1.27)) (justify left)))
  (property "Value" "1K" (at 84.328 96.9522 0) (effects (font (size 1.27 1.27)) (justify left)))
  (property "Footprint" "" (at 80.772 95.25 90) (effects (font (size 1.27 1.27)) (hide yes)))
  (property "Datasheet" "~" (at 82.55 95.25 0) (effects (font (size 1.27 1.27)) (hide yes)))
  (property "Description" "" (at 82.55 95.25 0) (effects (font (size 1.27 1.27)) (hide yes)))
  (pin "1")
  (pin "2"))
 (symbol
  (lib_id "Device:R")
  (at 208.28 92.71 180)
  (unit 1)
  (exclude_from_sim no)
  (in_bom yes)
  (on_board yes)
  (dnp no)
  (fields_autoplaced yes)
  (property "Reference" "R166" (at 210.058 91.8753 0) (effects (font (size 1.27 1.27)) (justify right)))
  (property "Value" "10K" (at 210.058 94.4122 0) (effects (font (size 1.27 1.27)) (justify right)))
  (property "Footprint" "" (at 210.058 92.71 90) (effects (font (size 1.27 1.27)) (hide yes)))
  (property "Datasheet" "~" (at 208.28 92.71 0) (effects (font (size 1.27 1.27)) (hide yes)))
  (property "Description" "" (at 208.28 92.71 0) (effects (font (size 1.27 1.27)) (hide yes)))
  (pin "1")
  (pin "2"))
 (symbol
  (lib_id "Device:R")
  (at 146.05 87.63 0)
  (unit 1)
  (exclude_from_sim no)
  (in_bom yes)
  (on_board yes)
  (dnp no)
  (fields_autoplaced yes)
  (property "Reference" "R162" (at 147.828 86.7953 0) (effects (font (size 1.27 1.27)) (justify left)))
  (property "Value" "10K" (at 147.828 89.3322 0) (effects (font (size 1.27 1.27)) (justify left)))
  (property "Footprint" "" (at 144.272 87.63 90) (effects (font (size 1.27 1.27)) (hide yes)))
  (property "Datasheet" "~" (at 146.05 87.63 0) (effects (font (size 1.27 1.27)) (hide yes)))
  (property "Description" "" (at 146.05 87.63 0) (effects (font (size 1.27 1.27)) (hide yes)))
  (pin "1")
  (pin "2"))
 (symbol
  (lib_id "Device:R")
  (at 68.58 77.47 0)
  (unit 1)
  (exclude_from_sim no)
  (in_bom yes)
  (on_board yes)
  (dnp no)
  (fields_autoplaced yes)
  (property "Reference" "R152" (at 70.358 76.6353 0) (effects (font (size 1.27 1.27)) (justify left)))
  (property "Value" "10K" (at 70.358 79.1722 0) (effects (font (size 1.27 1.27)) (justify left)))
  (property "Footprint" "" (at 66.802 77.47 90) (effects (font (size 1.27 1.27)) (hide yes)))
  (property "Datasheet" "~" (at 68.58 77.47 0) (effects (font (size 1.27 1.27)) (hide yes)))
  (property "Description" "" (at 68.58 77.47 0) (effects (font (size 1.27 1.27)) (hide yes)))
  (pin "1")
  (pin "2"))
 (symbol
  (lib_id "Device:R")
  (at 228.6 93.98 90)
  (unit 1)
  (exclude_from_sim no)
  (in_bom yes)
  (on_board yes)
  (dnp no)
  (fields_autoplaced yes)
  (property "Reference" "R168" (at 228.6 89.2642 90) (effects (font (size 1.27 1.27))))
  (property "Value" "100K" (at 228.6 91.8011 90) (effects (font (size 1.27 1.27))))
  (property "Footprint" "" (at 228.6 95.758 90) (effects (font (size 1.27 1.27)) (hide yes)))
  (property "Datasheet" "~" (at 228.6 93.98 0) (effects (font (size 1.27 1.27)) (hide yes)))
  (property "Description" "" (at 228.6 93.98 0) (effects (font (size 1.27 1.27)) (hide yes)))
  (pin "1")
  (pin "2"))
 (symbol
  (lib_id "Device:R")
  (at 212.09 74.93 90)
  (unit 1)
  (exclude_from_sim no)
  (in_bom yes)
  (on_board yes)
  (dnp no)
  (fields_autoplaced yes)
  (property "Reference" "R167" (at 212.09 70.2142 90) (effects (font (size 1.27 1.27))))
  (property "Value" "10K" (at 212.09 72.7511 90) (effects (font (size 1.27 1.27))))
  (property "Footprint" "" (at 212.09 76.708 90) (effects (font (size 1.27 1.27)) (hide yes)))
  (property "Datasheet" "~" (at 212.09 74.93 0) (effects (font (size 1.27 1.27)) (hide yes)))
  (property "Description" "" (at 212.09 74.93 0) (effects (font (size 1.27 1.27)) (hide yes)))
  (pin "1")
  (pin "2"))
 (symbol
  (lib_id "Transistor_BJT:BC857")
  (at 137.16 82.55 180)
  (unit 1)
  (exclude_from_sim no)
  (in_bom yes)
  (on_board yes)
  (dnp no)
  (fields_autoplaced yes)
  (property "Reference" "Q31" (at 132.3087 81.7153 0) (effects (font (size 1.27 1.27)) (justify left)))
  (property "Value" "BCW67" (at 132.3087 84.2522 0) (effects (font (size 1.27 1.27)) (justify left)))
  (property "Footprint" "Package_TO_SOT_SMD:SOT-23" (at 132.08 80.645 0) (effects (font (size 1.27 1.27)
    (italic yes)) (justify left) (hide yes)))
  (property "Datasheet" "https://www.onsemi.com/pub/Collateral/BC860-D.pdf" (at 137.16 82.55 0) (effects (font (size 1.27 1.27)) (justify left) (hide yes)))
  (property "Description" "" (at 137.16 82.55 0) (effects (font (size 1.27 1.27)) (hide yes)))
  (pin "1")
  (pin "2")
  (pin "3"))
 (symbol
  (lib_id "Transistor_BJT:BC857")
  (at 85.09 82.55 180)
  (unit 1)
  (exclude_from_sim no)
  (in_bom yes)
  (on_board yes)
  (dnp no)
  (fields_autoplaced yes)
  (property "Reference" "Q29" (at 80.2387 81.7153 0) (effects (font (size 1.27 1.27)) (justify left)))
  (property "Value" "BCW67" (at 80.2387 84.2522 0) (effects (font (size 1.27 1.27)) (justify left)))
  (property "Footprint" "Package_TO_SOT_SMD:SOT-23" (at 80.01 80.645 0) (effects (font (size 1.27 1.27)
    (italic yes)) (justify left) (hide yes)))
  (property "Datasheet" "https://www.onsemi.com/pub/Collateral/BC860-D.pdf" (at 85.09 82.55 0) (effects (font (size 1.27 1.27)) (justify left) (hide yes)))
  (property "Description" "" (at 85.09 82.55 0) (effects (font (size 1.27 1.27)) (hide yes)))
  (pin "1")
  (pin "2")
  (pin "3"))
 (symbol
  (lib_id "Transistor_BJT:BC857")
  (at 203.2 82.55 0)
  (mirror y)
  (unit 1)
  (exclude_from_sim no)
  (in_bom yes)
  (on_board yes)
  (dnp no)
  (property "Reference" "Q33" (at 198.3487 81.7153 0) (effects (font (size 1.27 1.27)) (justify left)))
  (property "Value" "BCW67" (at 198.3487 84.2522 0) (effects (font (size 1.27 1.27)) (justify left)))
  (property "Footprint" "Package_TO_SOT_SMD:SOT-23" (at 198.12 84.455 0) (effects (font (size 1.27 1.27)
    (italic yes)) (justify left) (hide yes)))
  (property "Datasheet" "https://www.onsemi.com/pub/Collateral/BC860-D.pdf" (at 203.2 82.55 0) (effects (font (size 1.27 1.27)) (justify left) (hide yes)))
  (property "Description" "" (at 203.2 82.55 0) (effects (font (size 1.27 1.27)) (hide yes)))
  (pin "1")
  (pin "2")
  (pin "3"))
 (symbol
  (lib_id "Transistor_BJT:BC857")
  (at 59.69 82.55 180)
  (unit 1)
  (exclude_from_sim no)
  (in_bom yes)
  (on_board yes)
  (dnp no)
  (fields_autoplaced yes)
  (property "Reference" "Q28" (at 54.8387 81.7153 0) (effects (font (size 1.27 1.27)) (justify left)))
  (property "Value" "BCW67" (at 54.8387 84.2522 0) (effects (font (size 1.27 1.27)) (justify left)))
  (property "Footprint" "Package_TO_SOT_SMD:SOT-23" (at 54.61 80.645 0) (effects (font (size 1.27 1.27)
    (italic yes)) (justify left) (hide yes)))
  (property "Datasheet" "https://www.onsemi.com/pub/Collateral/BC860-D.pdf" (at 59.69 82.55 0) (effects (font (size 1.27 1.27)) (justify left) (hide yes)))
  (property "Description" "" (at 59.69 82.55 0) (effects (font (size 1.27 1.27)) (hide yes)))
  (pin "1")
  (pin "2")
  (pin "3"))
 (symbol
  (lib_id "Device:R")
  (at 167.64 95.25 0)
  (unit 1)
  (exclude_from_sim no)
  (in_bom yes)
  (on_board yes)
  (dnp no)
  (fields_autoplaced yes)
  (property "Reference" "R163" (at 169.418 94.4153 0) (effects (font (size 1.27 1.27)) (justify left)))
  (property "Value" "1K" (at 169.418 96.9522 0) (effects (font (size 1.27 1.27)) (justify left)))
  (property "Footprint" "" (at 165.862 95.25 90) (effects (font (size 1.27 1.27)) (hide yes)))
  (property "Datasheet" "~" (at 167.64 95.25 0) (effects (font (size 1.27 1.27)) (hide yes)))
  (property "Description" "" (at 167.64 95.25 0) (effects (font (size 1.27 1.27)) (hide yes)))
  (pin "1")
  (pin "2"))
 (symbol
  (lib_id "Device:R")
  (at 242.57 86.36 180)
  (unit 1)
  (exclude_from_sim no)
  (in_bom yes)
  (on_board yes)
  (dnp no)
  (fields_autoplaced yes)
  (property "Reference" "R169" (at 244.348 85.5253 0) (effects (font (size 1.27 1.27)) (justify right)))
  (property "Value" "100K" (at 244.348 88.0622 0) (effects (font (size 1.27 1.27)) (justify right)))
  (property "Footprint" "" (at 244.348 86.36 90) (effects (font (size 1.27 1.27)) (hide yes)))
  (property "Datasheet" "~" (at 242.57 86.36 0) (effects (font (size 1.27 1.27)) (hide yes)))
  (property "Description" "" (at 242.57 86.36 0) (effects (font (size 1.27 1.27)) (hide yes)))
  (pin "1")
  (pin "2"))
 (symbol
  (lib_id "Device:R")
  (at 134.62 95.25 0)
  (unit 1)
  (exclude_from_sim no)
  (in_bom yes)
  (on_board yes)
  (dnp no)
  (fields_autoplaced yes)
  (property "Reference" "R160" (at 136.398 94.4153 0) (effects (font (size 1.27 1.27)) (justify left)))
  (property "Value" "1K" (at 136.398 96.9522 0) (effects (font (size 1.27 1.27)) (justify left)))
  (property "Footprint" "" (at 132.842 95.25 90) (effects (font (size 1.27 1.27)) (hide yes)))
  (property "Datasheet" "~" (at 134.62 95.25 0) (effects (font (size 1.27 1.27)) (hide yes)))
  (property "Description" "" (at 134.62 95.25 0) (effects (font (size 1.27 1.27)) (hide yes)))
  (pin "1")
  (pin "2"))
 (symbol
  (lib_id "Device:R")
  (at 57.15 95.25 0)
  (unit 1)
  (exclude_from_sim no)
  (in_bom yes)
  (on_board yes)
  (dnp no)
  (fields_autoplaced yes)
  (property "Reference" "R151" (at 58.928 94.4153 0) (effects (font (size 1.27 1.27)) (justify left)))
  (property "Value" "1K" (at 58.928 96.9522 0) (effects (font (size 1.27 1.27)) (justify left)))
  (property "Footprint" "" (at 55.372 95.25 90) (effects (font (size 1.27 1.27)) (hide yes)))
  (property "Datasheet" "~" (at 57.15 95.25 0) (effects (font (size 1.27 1.27)) (hide yes)))
  (property "Description" "" (at 57.15 95.25 0) (effects (font (size 1.27 1.27)) (hide yes)))
  (pin "1")
  (pin "2"))
 (symbol
  (lib_id "Connector:Conn_01x15_Male")
  (at 88.9 123.19 90)
  (unit 1)
  (exclude_from_sim no)
  (in_bom yes)
  (on_board yes)
  (dnp no)
  (fields_autoplaced yes)
  (property "Reference" "J7" (at 88.9 125.1696 90) (effects (font (size 1.27 1.27))))
  (property "Value" "." (at 88.9 127.7065 90) (effects (font (size 1.27 1.27))))
  (property "Footprint" "" (at 88.9 123.19 0) (effects (font (size 1.27 1.27)) (hide yes)))
  (property "Datasheet" "~" (at 88.9 123.19 0) (effects (font (size 1.27 1.27)) (hide yes)))
  (property "Description" "" (at 88.9 123.19 0) (effects (font (size 1.27 1.27)) (hide yes)))
  (pin "1")
  (pin "10")
  (pin "11")
  (pin "12")
  (pin "13")
  (pin "14")
  (pin "15")
  (pin "2")
  (pin "3")
  (pin "4")
  (pin "5")
  (pin "6")
  (pin "7")
  (pin "8")
  (pin "9"))
 (symbol
  (lib_id "Transistor_BJT:BC857")
  (at 170.18 82.55 180)
  (unit 1)
  (exclude_from_sim no)
  (in_bom yes)
  (on_board yes)
  (dnp no)
  (fields_autoplaced yes)
  (property "Reference" "Q32" (at 165.3287 81.7153 0) (effects (font (size 1.27 1.27)) (justify left)))
  (property "Value" "BCW67" (at 165.3287 84.2522 0) (effects (font (size 1.27 1.27)) (justify left)))
  (property "Footprint" "Package_TO_SOT_SMD:SOT-23" (at 165.1 80.645 0) (effects (font (size 1.27 1.27)
    (italic yes)) (justify left) (hide yes)))
  (property "Datasheet" "https://www.onsemi.com/pub/Collateral/BC860-D.pdf" (at 170.18 82.55 0) (effects (font (size 1.27 1.27)) (justify left) (hide yes)))
  (property "Description" "" (at 170.18 82.55 0) (effects (font (size 1.27 1.27)) (hide yes)))
  (pin "1")
  (pin "2")
  (pin "3"))
 (symbol
  (lib_id "Transistor_BJT:BC847")
  (at 226.06 82.55 0)
  (mirror y)
  (unit 1)
  (exclude_from_sim no)
  (in_bom yes)
  (on_board yes)
  (dnp no)
  (property "Reference" "Q34" (at 221.2086 81.3379 0) (effects (font (size 1.27 1.27)) (justify left)))
  (property "Value" "BC847" (at 221.2086 83.7621 0) (effects (font (size 1.27 1.27)) (justify left)))
  (property "Footprint" "Package_TO_SOT_SMD:SOT-23" (at 220.98 84.455 0) (effects (font (size 1.27 1.27)
    (italic yes)) (justify left) (hide yes)))
  (property "Datasheet" "http://www.infineon.com/dgdl/Infineon-BC847SERIES_BC848SERIES_BC849SERIES_BC850SERIES-DS-v01_01-en.pdf?fileId=db3a304314dca389011541d4630a1657" (at 226.06 82.55 0) (effects (font (size 1.27 1.27)) (justify left) (hide yes)))
  (property "Description" "" (at 226.06 82.55 0) (effects (font (size 1.27 1.27)) (hide yes)))
  (pin "1")
  (pin "2")
  (pin "3"))
 (symbol
  (lib_id "Device:R")
  (at 120.65 87.63 0)
  (unit 1)
  (exclude_from_sim no)
  (in_bom yes)
  (on_board yes)
  (dnp no)
  (fields_autoplaced yes)
  (property "Reference" "R159" (at 122.428 86.7953 0) (effects (font (size 1.27 1.27)) (justify left)))
  (property "Value" "10K" (at 122.428 89.3322 0) (effects (font (size 1.27 1.27)) (justify left)))
  (property "Footprint" "" (at 118.872 87.63 90) (effects (font (size 1.27 1.27)) (hide yes)))
  (property "Datasheet" "~" (at 120.65 87.63 0) (effects (font (size 1.27 1.27)) (hide yes)))
  (property "Description" "" (at 120.65 87.63 0) (effects (font (size 1.27 1.27)) (hide yes)))
  (pin "1")
  (pin "2")))
